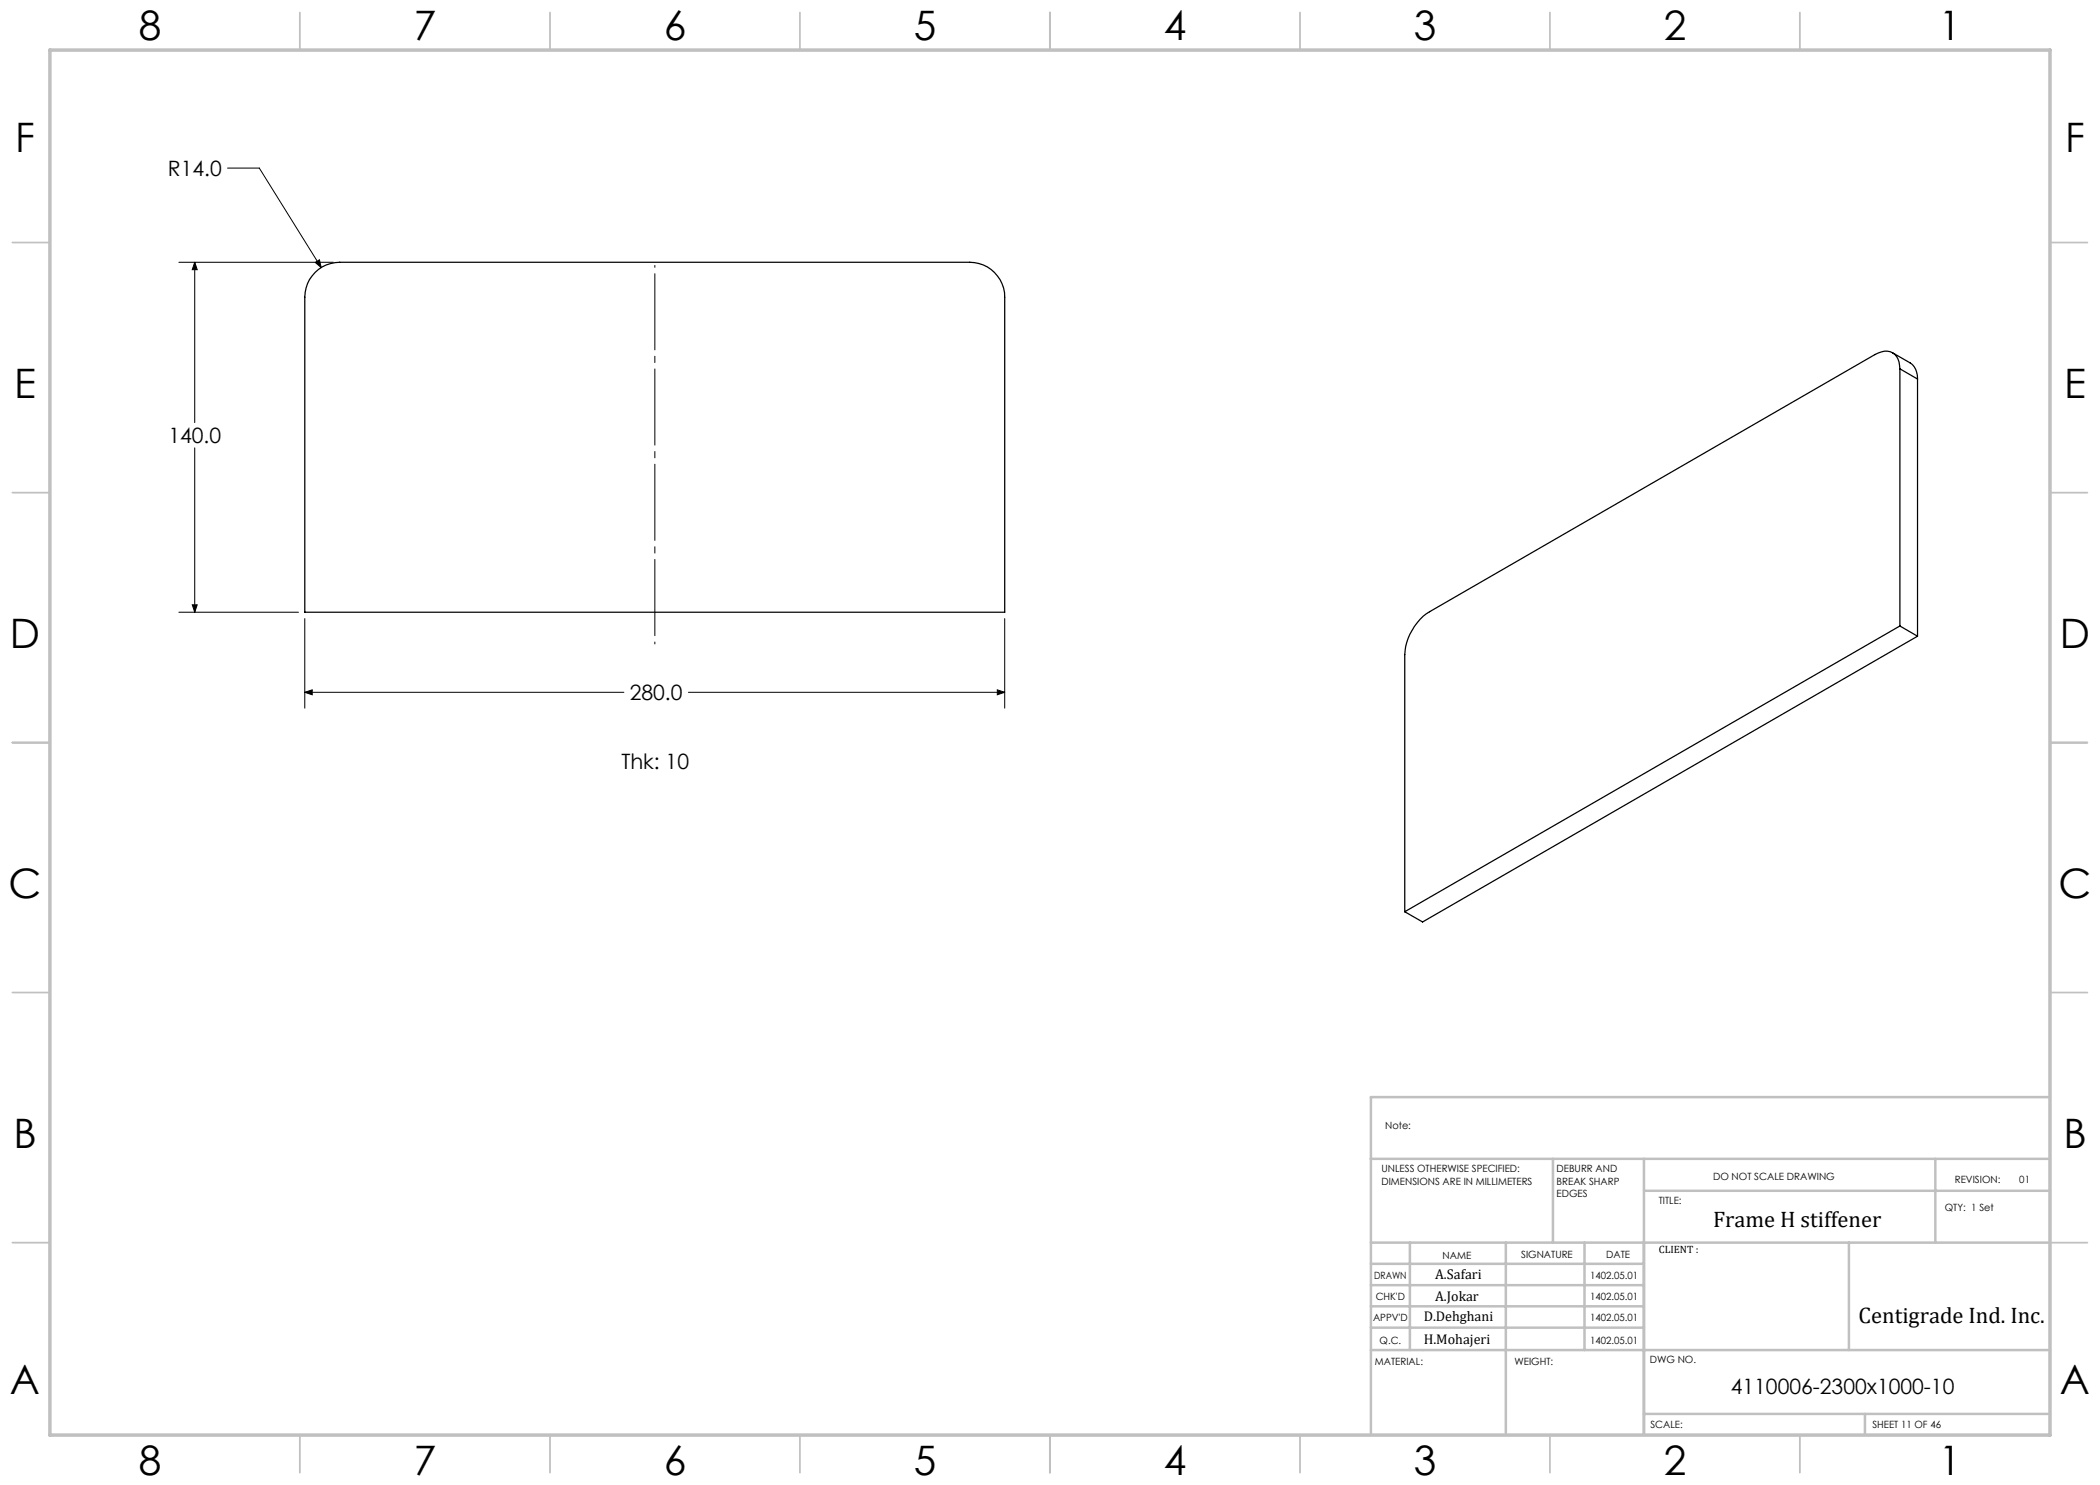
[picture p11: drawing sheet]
<svg xmlns="http://www.w3.org/2000/svg" width="420mm" height="297mm" viewBox="0 0 420 297" stroke-linecap="round" stroke-linejoin="round" font-family="sans-serif">
<g fill="none" stroke="#000" stroke-width=".2">
<path d="M45.5 33.6h6.4l12.3 19.9M35.8 52.5h30.9M38.9 52.5l.5 1.4h-.9zM38.9 52.5v32M63 52.5l.9-.5 .3 1.5zM38.9 89.6v32.8M35.8 122.4h23.9M38.5 121h.9l-.5 1.4zM61 138.5l1.4-.5v1zM61 123.7v17.9M61 138.5h63.8M137.7 138.5h63.2"/>
<path d="M199.5 138l1.4 .5-1.4 .5zM200.9 123.7v17.9"/>
</g>
<path d="M131 128.8v-75.7" fill="none" stroke="#000" stroke-width=".2" stroke-dasharray="15.2 1.3 1.3 1.3" stroke-dashoffset="-1.7"/>
<g fill="none" stroke="#c0c0c0" stroke-width=".35">
<path d="M60 2.5v7.5M110 2.5v7.5M160 2.5v7.5M210 2.5v7.5M260 2.5v7.5M310 2.5v7.5M360 2.5v7.5M2.5 48.5h7.5M410 48.5h7.5M2.5 98.5h7.5M410 98.5h7.5M2.5 148.5h7.5"/>
<path d="M410 148.5h7.5M2.5 198.5h7.5M410 198.5h7.5M2.5 248.5h7.5M410 248.5h7.5M60 287v7.5M110 287v7.5M160 287v7.5M210 287v7.5M260 287v7.5M310 287v7.5M360 287v7.5"/>
</g>
<g fill="none" stroke="#c0c0c0" stroke-width=".5">
<path d="M410 219.4h-135.8v67.4M274.2 231.8h135.8M310.6 231.8v16.7M328.8 231.8v55.2M328.8 238.2h81.2M387.1 231.8v16.7M274.2 248.5h135.8M274.2 257h54.6M274.2 252.8h54.6M282 248.5v21.5M301.2 248.5v38.3M316.9 248.5v21.5"/>
<path d="M369.8 248.5v21.5M274.2 265.5h54.6M274.2 261.3h54.6M274.2 270h135.8M328.8 282.8h81.2M373 282.8v4.2"/>
</g>
<path d="M10 10h400v277h-400z" fill="none" stroke="#c0c0c0" stroke-width=".7"/>
<path d="M199.5 138l1.4 .5-1.4 .5zM61 138.5l1.4-.5v1zM38.5 121h.9l-.5 1.4zM38.9 52.5l.5 1.4h-.9zM63 52.5l1.2 1-.3-1.5z" fill="#000"/>
<path d="M63 54.5a6.9 6.9 0 0 1 4.9-2h126.1a7 7 0 0 1 6.9 6.9v63h-139.9v-63a6.9 6.9 0 0 1 2-4.9zM378.5 70.6l3.6 2a3.6 3.6 0 0 1 1.4 3.2M380 73.8a3.4 3.4 0 0 0-2-3.5 3.7 3.7 0 0 0-3 .6l-89.1 51.4a11.2 11.2 0 0 0-4.9 8.6v51.4M380 73.8v51.4M380 73.8l3.5 2M383.5 75.8v51.4M380 125.2l3.5 2M380 125.2l-99 57.1M383.5 127.2l-99 57.2-3.5-2.1" fill="none" stroke="#000" stroke-width=".25"/>
<g font-size="8.1">
<text x="27.8" y="8">8</text>
<text x="82.8" y="8">7</text>
<text x="132.8" y="8">6</text>
<text x="182.8" y="8">5</text>
<text x="232.8" y="8">4</text>
<text x="282.8" y="8">3</text>
<text x="332.8" y="8">2</text>
<text x="387.8" y="8">1</text>
<text x="3" y="30.4">F</text>
<text x="413" y="30.4">F</text>
<text x="2.8" y="79.6">E</text>
<text x="412.8" y="79.6">E</text>
<text x="2" y="129.6">D</text>
<text x="412" y="129.6">D</text>
<text x="1.7" y="179.6">C</text>
<text x="411.7" y="179.6">C</text>
<text x="2.7" y="229.6">B</text>
<text x="412.7" y="229.6">B</text>
<text x="2" y="278.9">A</text>
<text x="412" y="278.9">A</text>
<text x="27.8" y="295">8</text>
<text x="82.8" y="295">7</text>
<text x="132.8" y="295">6</text>
<text x="182.8" y="295">5</text>
<text x="232.8" y="295">4</text>
<text x="282.8" y="295">3</text>
<text x="332.8" y="295">2</text>
<text x="387.8" y="295">1</text>
</g>
<g font-size="4.5">
<text x="342.6" y="245.3">Frame H stiffener</text>
<text x="371.7" y="264.6">Centigrade Ind. Inc.</text>
</g>
<g font-size="4.2">
<text x="33.6" y="35.2">R14.0</text>
<text x="33.7" y="88.6">140.0</text>
<text x="126" y="140">280.0</text>
<text x="124.3" y="153.7">Thk: 10</text>
<text x="346.2" y="278.8">4110006-2300x1000-10</text>
</g>
<g font-size="2.8">
<text x="287" y="255.9">A.Safari</text>
<text x="287" y="260.1">A.Jokar</text>
<text x="284.7" y="264.2">D.Dehghani</text>
<text x="284.7" y="268.7">H.Mohajeri</text>
</g>
<text font-size="2.1" x="331.8" y="250.7">CLIENT :</text>
<g font-size="2">
<text x="277" y="225.8">Note:</text>
<text x="276.3" y="234.5">UNLESS OTHERWISE SPECIFIED:</text>
<text x="276.3" y="237">DIMENSIONS ARE IN MILLIMETERS</text>
<text x="311.3" y="234.5">DEBURR AND</text>
<text x="311.3" y="237">BREAK SHARP</text>
<text x="311.3" y="239.5">EDGES</text>
<text x="342.6" y="236">DO NOT SCALE DRAWING</text>
<text x="391" y="236.6">REVISION:</text>
<text x="403.9" y="236.6">01</text>
<text x="331.8" y="240.8">TITLE:</text>
<text x="389" y="242.2">QTY: 1 Set</text>
<text x="288.5" y="251.7">NAME</text>
<text x="304.2" y="251.7">SIGNATURE</text>
<text x="321.2" y="251.7">DATE</text>
<text x="274.8" y="255.9">DRAWN</text>
<text x="318" y="255.9">1402.05.01</text>
<text x="275.1" y="260.1">CHK'D</text>
<text x="318" y="260.1">1402.05.01</text>
<text x="274.6" y="264.2">APPV'D</text>
<text x="275.9" y="268.7">Q.C.</text>
<text x="318" y="268.7">1402.05.01</text>
<text x="318" y="264.2">1402.05.01</text>
<text x="275" y="273">MATERIAL:</text>
<text x="302.9" y="273">WEIGHT:</text>
<text x="330" y="272.5">DWG NO.</text>
<text x="330.1" y="285.6">SCALE:</text>
<text x="374.5" y="285.6">SHEET 11 OF 46</text>
</g>
</svg>
